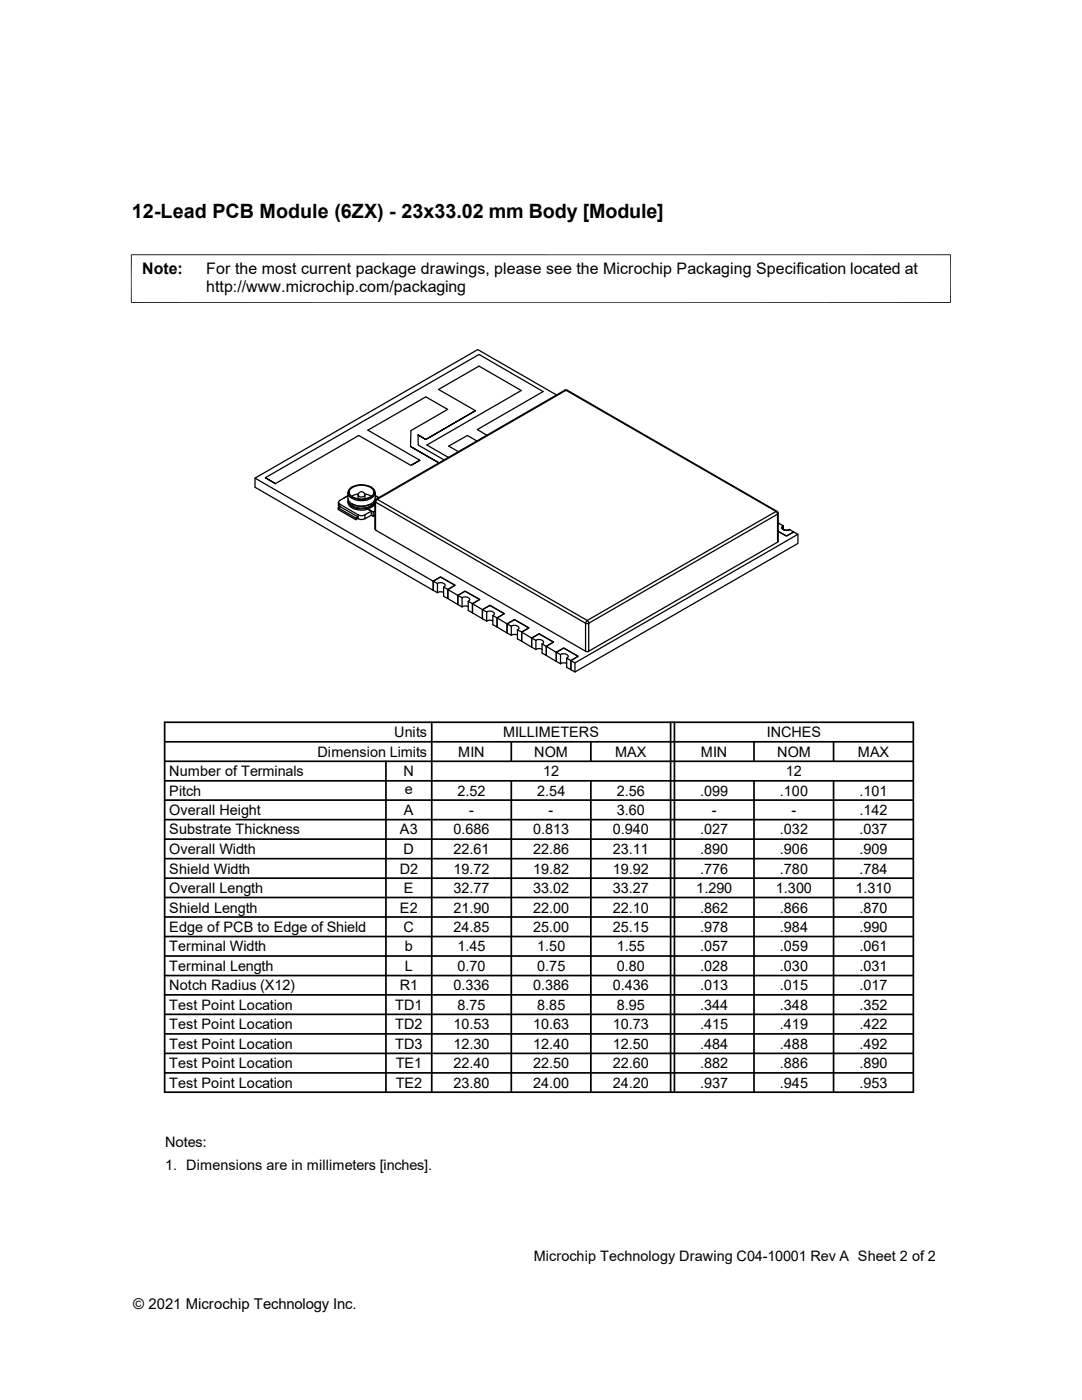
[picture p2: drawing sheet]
<svg xmlns="http://www.w3.org/2000/svg" width="216mm" height="279mm" viewBox="0 0 216 279" stroke-linecap="round" stroke-linejoin="round" font-family="sans-serif">
<g fill="none" stroke="#000" stroke-width=".25">
<path d="M85 79.2l4.3 2.5zM87.5 77.7l8.1-4.6zM87.5 77.7l7.4 4.3-9.9 5.7 9.9-5.7M95.6 73.1l8.4 4.8zM104 77.9l-18.8 10.9M108.4 78.1l-12.8-7.4-42.6 24.6 1.9 1.2-1.9-1.2M111 78.8l-15.7-9-44.4 25.6 35.5 20.6 1.5-.9 2.9 1.7-1.4 .8 2 1.2 1.4-.8 2.9 1.6-1.4 .9 2 1.2 1.4-.9 2.9 1.7-1.4 .8 2 1.2 1.5-.8 2.8 1.6-1.4 .9 2 1.1 1.5-.8 2.8 1.6-1.4 .9 2 1.2 1.5-.9 2.9 1.7-1.5 .8 .8 .5 44.5-25.7-.8-.4-1.5 .8-1.6-1 1.6 1 1.5-.8-.8-.5M112.7 77.9h.5M112.7 77.9l-37.6 21.7M113.2 77.9l41.9 24.2M50.9 95.4v1.8l35.5 20.6v-1.8v1.8l.9 .5M54.9 96.5l16.7-9.6z"/>
<path d="M68.7 99.4l.7-.5-1.7 1-.1 .3 .2 .4M69.4 100a1.69 1.69 0 0 0 1.8 1.7l1.3 .1 .9-.2M69.4 98.3v1.1a2.03 2.03 0 0 0 2 1.6 3.2 3.2 0 0 0 3.4-1.3v-.3M69.5 99.7a1.59 1.59 0 0 0 1.5 1.7 3.7 3.7 0 0 0 3.6-.8l.2-.3M69.6 99.9a2.19 2.19 0 0 0 2.2 1.5 2.89 2.89 0 0 0 2.9-1.2v-.3M69.8 97.7a3.5 3.5 0 0 1 4.6 0 1.13 1.13 0 0 1-.9 1.7 3.6 3.6 0 0 1-3.7-.6 .98 .98 0 0 1 0-1.1zM70 97.4a3.6 3.6 0 0 1 4.5 .3 1.36 1.36 0 0 1-1.4 1.9 3.3 3.3 0 0 1-3.5-1.1 .97 .97 0 0 1 .4-1.1zM70.2 97.2a1.22 1.22 0 0 0-.8 1.4 1.22 1.22 0 0 0 1.2 1 3.6 3.6 0 0 0 4.2-.8 1.16 1.16 0 0 0-.8-1.6M70.3 97.2h-.1M71.5 98.8a.78 .78 0 0 0 1.3 0M71.5 98.8a.68 .68 0 0 1 .6-.7 .68 .68 0 0 1 .7 .7M71.5 98.8v.8"/>
<path d="M71.5 98.6l-1.1 .3-.3 .2M71.6 86.9l10.4 6zM72.8 98.6l1.1 .3 .2 .2M72.8 98.8v.8M73.4 85.9l11.6-6.7zM73.4 85.9l10.4 6-1.8 1 1.8-1M74 97.2h.1M74.8 99.7v.1M74.9 99.8l.2-.1h.2l-.3 .5zM74.9 98.9l.7 .4M74.9 98.3v1.1M75.3 99.7l37.6-21.8 42 24.2-37.7 21.7z"/>
<path d="M83.4 86.8l1.6 .9-1.6-.9v2l5.2 3M85.2 88.8l4.3 2.5zM89.3 81.7l-7.3 4.2-.1 3.2 5.7 3.3-5.7-3.3M89.5 89l3.8-2.1zM89.5 89l1.9 1.1M93.3 86.9l1.9 1.1zM95.2 85.7l13.2-7.6zM95.2 85.7l2 1.2M67.5 101.3l3.5 2.1v.3l-3.5-2zM67.5 101.3l.4-.2 3.5 2M67.5 100.2l.1 1.1M67.8 100.6l3.7 2.1"/>
<path d="M67.8 100.6v.6M70.2 100.6a4.3 4.3 0 0 0 3.9 0M71 103.4l.4-.3v.4l-.4 .2M71.5 102.7l.4 .2 .9-.2M71.5 103.5l.4 .2 .9-.2M71.5 102.7v.8h-.1M72.8 102.7v.8l1.3-.7M73.4 101.6l1.1 .6 .3-.2M73.4 101.6l.7 .4v.8l.4 .2v-.8M73.4 101.6h.1M74.1 102l-1.3 .7M74.8 100.6l-.2 .3"/>
<path d="M74.8 100v5.6l.2 .1M74.8 101l-.3-.1-1.1 .7M74.8 102.8l-.3 .2M74.9 100.2l41.9 24.2v5.6l-41.9-24.2zM87.3 116.5a.97 .97 0 0 1 1.5 .4l-.3 .3M87.3 116.5l-.9-.5 1.5-.9 2.9 1.7-1.4 .8-.9-.4M87.3 116.5v1.8M88.5 117.2v1.8l.9 .5v-1.9v1.9l2 1.2v-1.9v1.9l.8 .4M88.5 118.2l-.8-.1-.4 .2M92.2 119.3a.97 .97 0 0 1 1.5 .4l-.3 .3M92.2 119.3l-.8-.5 1.4-.8 2.9 1.6-1.4 .9-.9-.5M92.2 119.3v1.8"/>
<path d="M155.1 102.1h-.2l.3 .5 .1-.2M155.1 102.1l.2 .3M155.3 104.4l.2 .1-.2 .1 .2-.1 .8 .4M155.3 102.4v5.7l-.1 .1M156.3 104.9l-.3 .3a.95 .95 0 0 0 1.6 .5M156.3 105l-.3 .2a.98 .98 0 0 0 1.6 .5M156.3 104.9v.8M156.3 104.9l-.3 .3a.97 .97 0 0 0 1.6 .5M159.2 106.6v1.9l-44.5 25.6M93.4 120v1.8l.9 .5v-1.8v1.8l2 1.2v-1.8v1.8l.8 .5M93.4 121.1l-.8-.2-.4 .2M97.1 122.1a.97 .97 0 0 1 1.5 .5l-.3 .3"/>
<path d="M97.1 122.1l-.8-.4 1.4-.9 2.9 1.7-1.4 .8-.9-.4M97.1 122.1v1.9M98.3 122.9v1.8l.9 .4v-1.8v1.8l2 1.2v-1.8v1.8l.8 .5M98.3 123.9l-.8-.1-.4 .2M102 125a.97 .97 0 0 1 1.5 .4l-.2 .3M102 125l-.8-.5 1.5-.8 2.8 1.6-1.4 .9-.8-.5M102 125v1.8M103.3 125.7v1.8l.8 .5v-1.8v1.8l2 1.2v-1.9v1.9l.8 .4M103.3 126.7l-.9-.1-.4 .2M106.9 127.8a.97 .97 0 0 1 1.6 .4l-.3 .3M106.9 127.8l-.8-.5 1.5-.8 2.8 1.6-1.4 .9-.8-.5M106.9 127.8v1.8"/>
<path d="M108.2 128.5v1.8l.8 .5v-1.8v1.8l2 1.2v-1.8v1.8l.8 .5M108.2 129.6l-.9-.1-.4 .1M111.8 130.6a.97 .97 0 0 1 1.6 .5l-.3 .3M111.8 130.6l-.8-.4 1.5-.9 2.9 1.7-1.5 .8-.8-.4M111.8 130.6v1.9M113.1 131.4v1.8l.8 .4v-1.8v1.8l.8 .5v-1.8M113.1 132.4l-.9-.1-.4 .2M116.9 130h.6M117.1 124h.2l.2 .4h-.6zM117.5 124.4l37.7-21.8v5.6l-37.7 21.8z"/>
</g>
<path d="M26.1 50.8h163.6M26.2 50.8v9.7M189.7 50.8v9.7M26.1 60.4h163.6" fill="none" stroke="#000" stroke-width=".2"/>
<g fill="none" stroke="#000" stroke-width=".34">
<path d="M32.9 159.7h149.3M32.9 155.8h149.3M32.9 151.9h149.3M32.9 148h149.3M32.9 144.1h149.3v73.9h-149.3zM77 151.9v66.1M86.1 144.1v73.9M102 148v3.9M102 155.8v62.2M117.9 148v3.9M117.9 155.8v62.2M133.8 144.1v73.9"/>
<path d="M134.6 144.1v73.9M150.5 148v3.9M150.5 155.8v62.2M166.3 148v3.9M166.3 155.8v62.2M32.9 163.6h149.3M32.9 171.4h149.3M32.9 167.5h149.3M32.9 179.1h149.3M32.9 175.3h149.3M32.9 190.8h149.3M32.9 183h149.3"/>
<path d="M32.9 194.7h149.3M32.9 186.9h149.3M32.9 198.5h149.3M32.9 202.4h149.3M32.9 206.3h149.3M32.9 210.2h149.3M32.9 214.1h149.3"/>
</g>
<text font-size="3.9" x="26.3" y="43.5">12-Lead PCB Module (6ZX) - 23x33.02 mm Body [Module]</text>
<g font-size="3.2">
<text x="28.4" y="54.6">Note:</text>
<text x="41.1" y="54.6">For the most current package drawings, please see the Microchip Packaging Specification located at</text>
<text x="41.1" y="58.3">http://www.microchip.com/packaging</text>
</g>
<text font-size="3" x="26.6" y="261.3">© 2021 Microchip Technology Inc.</text>
<g font-size="2.9">
<text x="78.7" y="147.1">Units</text>
<text x="100.4" y="147.1">MILLIMETERS</text>
<text x="153" y="147.1">INCHES</text>
<text x="33.8" y="154.9">Number of Terminals</text>
<text x="63.3" y="151">Dimension Limits</text>
<text x="80.5" y="154.9">N</text>
<text x="91.4" y="151">MIN</text>
<text x="106.6" y="151">NOM</text>
<text x="108.4" y="154.9">12</text>
<text x="122.7" y="151">MAX</text>
<text x="139.9" y="151">MIN</text>
<text x="155.1" y="151">NOM</text>
<text x="156.8" y="154.9">12</text>
<text x="171.2" y="151">MAX</text>
<text x="33.8" y="158.8">Pitch</text>
<text x="80.8" y="158.5">e</text>
<text x="91.3" y="158.8">2.52</text>
<text x="107.2" y="158.8">2.54</text>
<text x="123.1" y="158.8">2.56</text>
<text x="139.7" y="158.8">.099</text>
<text x="155.6" y="158.8">.100</text>
<text x="171.5" y="158.8">.101</text>
<text x="33.8" y="162.7">Overall Height</text>
<text x="33.8" y="166.5">Substrate Thickness</text>
<text x="79.8" y="166.5">A3</text>
<text x="80.6" y="162.7">A</text>
<text x="90.5" y="166.5">0.686</text>
<text x="93.6" y="162.7">-</text>
<text x="106.4" y="166.5">0.813</text>
<text x="109.5" y="162.7">-</text>
<text x="122.3" y="166.5">0.940</text>
<text x="123.1" y="162.7">3.60</text>
<text x="139.7" y="166.5">.027</text>
<text x="142" y="162.7">-</text>
<text x="155.6" y="166.5">.032</text>
<text x="157.9" y="162.7">-</text>
<text x="171.5" y="166.5">.037</text>
<text x="171.5" y="162.7">.142</text>
<text x="33.8" y="170.4">Overall Width</text>
<text x="80.5" y="170.4">D</text>
<text x="90.5" y="170.4">22.61</text>
<text x="106.4" y="170.4">22.86</text>
<text x="122.3" y="170.4">23.11</text>
<text x="139.7" y="170.4">.890</text>
<text x="155.6" y="170.4">.906</text>
<text x="171.5" y="170.4">.909</text>
<text x="33.8" y="178.2">Overall Length</text>
<text x="33.8" y="174.3">Shield Width</text>
<text x="79.8" y="174.3">D2</text>
<text x="80.6" y="178.2">E</text>
<text x="90.5" y="178.2">32.77</text>
<text x="90.5" y="174.3">19.72</text>
<text x="106.4" y="178.2">33.02</text>
<text x="106.4" y="174.3">19.82</text>
<text x="122.3" y="178.2">33.27</text>
<text x="122.3" y="174.3">19.92</text>
<text x="138.9" y="178.2">1.290</text>
<text x="139.7" y="174.3">.776</text>
<text x="154.8" y="178.2">1.300</text>
<text x="155.6" y="174.3">.780</text>
<text x="170.7" y="178.2">1.310</text>
<text x="171.5" y="174.3">.784</text>
<text x="33.8" y="182.1">Shield Length</text>
<text x="33.8" y="186">Edge of PCB to Edge of Shield</text>
<text x="79.8" y="182.1">E2</text>
<text x="80.5" y="186">C</text>
<text x="90.5" y="186">24.85</text>
<text x="90.5" y="182.1">21.90</text>
<text x="106.4" y="186">25.00</text>
<text x="106.4" y="182.1">22.00</text>
<text x="122.3" y="186">25.15</text>
<text x="122.3" y="182.1">22.10</text>
<text x="139.7" y="186">.978</text>
<text x="139.7" y="182.1">.862</text>
<text x="155.6" y="186">.984</text>
<text x="155.6" y="182.1">.866</text>
<text x="171.5" y="182.1">.870</text>
<text x="171.5" y="186">.990</text>
<text x="33.8" y="189.9">Terminal Width</text>
<text x="80.8" y="189.9">b</text>
<text x="91.3" y="189.9">1.45</text>
<text x="107.2" y="189.9">1.50</text>
<text x="123.1" y="189.9">1.55</text>
<text x="139.7" y="189.9">.057</text>
<text x="155.6" y="189.9">.059</text>
<text x="171.5" y="189.9">.061</text>
<text x="33.8" y="193.8">Terminal Length</text>
<text x="33.8" y="197.7">Notch Radius (X12)</text>
<text x="79.8" y="197.7">R1</text>
<text x="80.8" y="193.8">L</text>
<text x="90.5" y="197.7">0.336</text>
<text x="91.3" y="193.8">0.70</text>
<text x="106.4" y="197.7">0.386</text>
<text x="107.2" y="193.8">0.75</text>
<text x="122.3" y="197.7">0.436</text>
<text x="123.1" y="193.8">0.80</text>
<text x="139.7" y="193.8">.028</text>
<text x="139.7" y="197.7">.013</text>
<text x="155.6" y="193.8">.030</text>
<text x="155.6" y="197.7">.015</text>
<text x="171.5" y="193.8">.031</text>
<text x="171.5" y="197.7">.017</text>
<text x="33.8" y="201.5">Test Point Location</text>
<text x="78.9" y="201.5">TD1</text>
<text x="91.3" y="201.5">8.75</text>
<text x="107.2" y="201.5">8.85</text>
<text x="123.1" y="201.5">8.95</text>
<text x="139.7" y="201.5">.344</text>
<text x="155.6" y="201.5">.348</text>
<text x="171.5" y="201.5">.352</text>
<text x="33.8" y="205.4">Test Point Location</text>
<text x="33.8" y="209.3">Test Point Location</text>
<text x="78.9" y="205.4">TD2</text>
<text x="78.9" y="209.3">TD3</text>
<text x="90.5" y="205.4">10.53</text>
<text x="90.5" y="209.3">12.30</text>
<text x="106.4" y="205.4">10.63</text>
<text x="106.4" y="209.3">12.40</text>
<text x="122.3" y="205.4">10.73</text>
<text x="122.3" y="209.3">12.50</text>
<text x="139.7" y="205.4">.415</text>
<text x="139.7" y="209.3">.484</text>
<text x="155.6" y="205.4">.419</text>
<text x="155.6" y="209.3">.488</text>
<text x="171.5" y="205.4">.422</text>
<text x="171.5" y="209.3">.492</text>
<text x="33.8" y="213.2">Test Point Location</text>
<text x="79" y="213.2">TE1</text>
<text x="90.5" y="213.2">22.40</text>
<text x="106.4" y="213.2">22.50</text>
<text x="122.3" y="213.2">22.60</text>
<text x="139.7" y="213.2">.882</text>
<text x="155.6" y="213.2">.886</text>
<text x="171.5" y="213.2">.890</text>
<text x="33.8" y="217.1">Test Point Location</text>
<text x="79" y="217.1">TE2</text>
<text x="90.5" y="217.1">23.80</text>
<text x="106.4" y="217.1">24.00</text>
<text x="122.3" y="217.1">24.20</text>
<text x="139.7" y="217.1">.937</text>
<text x="155.6" y="217.1">.945</text>
<text x="171.5" y="217.1">.953</text>
<text x="32.9" y="228.9">Notes:</text>
<text x="32.9" y="233.5">1. Dimensions are in millimeters [inches].</text>
<text x="106.5" y="251.6">Microchip Technology Drawing C04-10001 Rev A Sheet 2 of 2</text>
</g>
</svg>
